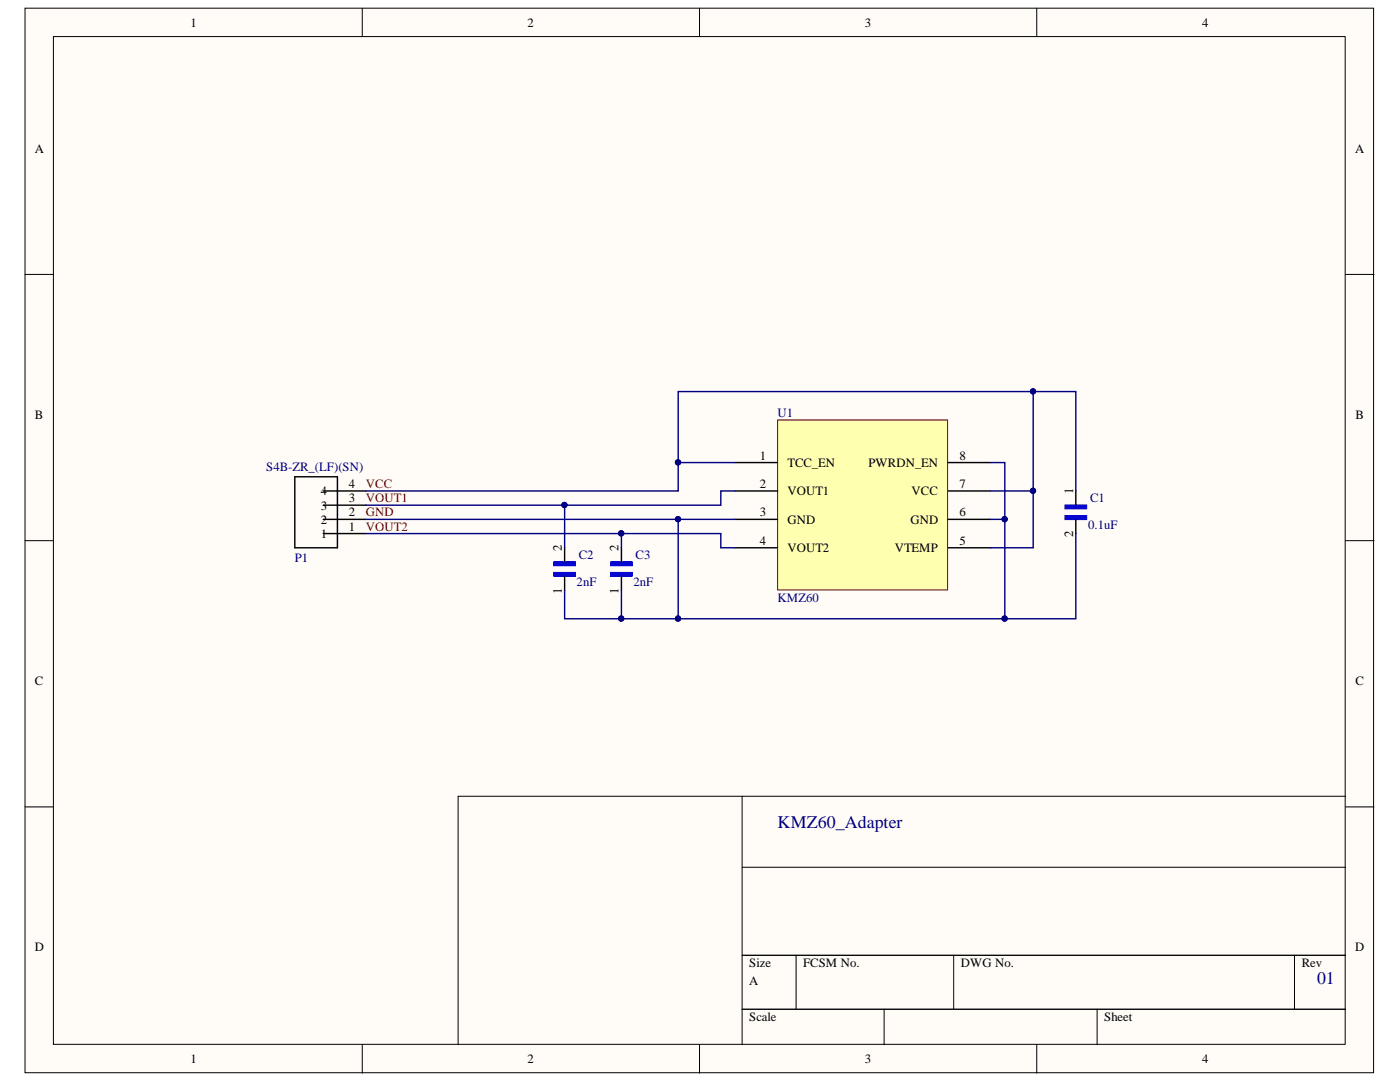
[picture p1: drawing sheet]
<svg xmlns="http://www.w3.org/2000/svg" width="279mm" height="216mm" viewBox="0 0 279 216" stroke-linecap="round" stroke-linejoin="round" font-family="sans-serif">
<g fill="#fffcf8" stroke="#000" stroke-width=".2">
<path d="M5 1.6h269.1v212.5h-269.1z"/>
<path d="M10.7 7.3h257.8v201.1h-257.8z"/>
</g>
<g fill="none" stroke="#000" stroke-width=".2">
<path d="M72.3 1.6v5.7M139.6 1.6v5.7M206.9 1.6v5.7M5 54.8h5.7M268.5 54.8h5.7M5 107.9h5.7M268.5 107.9h5.7M148.1 158.9v49.6M268.5 158.9h-177.1v49.6M5 161h5.7M148.1 173.1h120.4M268.5 161h5.7"/>
<path d="M148.1 190.6h120.4M158.9 190.6v10.8M190.3 190.6v10.8M258.3 190.6v10.8M72.3 208.5v5.6M139.6 208.5v5.6M148.1 201.4h120.4M176.4 201.4v7.1M206.9 208.5v5.6M219 201.4v7.1"/>
</g>
<path d="M155.2 83.8h33.9v33.9h-33.9z" fill="#ffffb0" stroke="#800000" stroke-width=".2"/>
<path d="M146.7 92.3h8.5M146.7 98h8.5M189.2 92.3h8.5M189.2 98h8.5M146.7 103.6h8.5M146.7 109.3h8.5M189.2 103.6h8.5M189.2 109.3h8.5" fill="none" stroke="#000" stroke-width=".28"/>
<path d="M121.9 112.1h4.2v.7h-4.2z" fill-rule="evenodd" fill="#00f"/>
<path d="M121.9 112.1h4.2v.7h-4.2z" fill="none" stroke="#00f" stroke-width=".28"/>
<path d="M121.9 114.3h4.2v.7h-4.2z" fill-rule="evenodd" fill="#00f"/>
<path d="M121.9 114.3h4.2v.7h-4.2z" fill="none" stroke="#00f" stroke-width=".28"/>
<path d="M124 109.3v2.8M124 115v2.8" fill="none" stroke="#000" stroke-width=".28"/>
<path d="M212.6 102.9h4.2v.7h-4.2z" fill-rule="evenodd" fill="#00f"/>
<path d="M212.6 102.9h4.2v.7h-4.2z" fill="none" stroke="#00f" stroke-width=".28"/>
<path d="M212.6 100.8h4.2v.7h-4.2z" fill-rule="evenodd" fill="#00f"/>
<path d="M212.6 100.8h4.2v.7h-4.2z" fill="none" stroke="#00f" stroke-width=".28"/>
<path d="M214.7 98v2.8M214.7 103.6v2.9" fill="none" stroke="#000" stroke-width=".28"/>
<path d="M110.6 112.1h4.2v.7h-4.2z" fill-rule="evenodd" fill="#00f"/>
<path d="M110.6 112.1h4.2v.7h-4.2z" fill="none" stroke="#00f" stroke-width=".28"/>
<path d="M110.6 114.3h4.2v.7h-4.2z" fill-rule="evenodd" fill="#00f"/>
<path d="M110.6 114.3h4.2v.7h-4.2z" fill="none" stroke="#00f" stroke-width=".28"/>
<path d="M58.8 95.1h8.5v14.2h-8.5zM64.5 98h8.5M64.5 100.8h8.5M64.5 103.6h8.5M64.5 106.5h8.5M112.7 109.3v2.8M112.7 115v2.8" fill="none" stroke="#000" stroke-width=".28"/>
<g fill="none" stroke="#000080" stroke-width=".28">
<path d="M206.2 78.1v19.9h-8.5M73 98h62.4v-19.9h79.3v19.9M135.4 92.3h11.3M146.7 98h-2.8v2.8h-70.9M197.7 92.3h2.8v11.3h-2.8M206.2 98v11.3h-8.5M73 106.5h70.9v2.8h2.8M73 103.6h73.7M112.7 117.8v5.7h11.3M112.7 100.8v8.5M124 117.8v5.7h11.4M124 106.5v2.8"/>
<path d="M135.4 103.6v19.9h65.1v-19.9M214.7 106.5v17h-14.2"/>
</g>
<g fill="#000080" stroke="#000080" stroke-width=".2">
<circle cx="200.5" cy="103.6" r=".52"/>
<circle cx="124" cy="123.4" r=".52"/>
<circle cx="135.3" cy="123.4" r=".52"/>
<circle cx="135.3" cy="92.3" r=".52"/>
<circle cx="112.6" cy="100.8" r=".52"/>
<circle cx="124" cy="106.4" r=".52"/>
<circle cx="206.2" cy="97.9" r=".52"/>
<circle cx="135.3" cy="103.6" r=".52"/>
<circle cx="200.5" cy="123.4" r=".52"/>
<circle cx="206.2" cy="78.1" r=".52"/>
</g>
<g font-size="3.6" fill="#000080">
<text x="155.2" y="165.2">KMZ60_Adapter</text>
<text x="262.8" y="196.4">01</text>
</g>
<g font-size="2.5">
<text x="38" y="5.3">1</text>
<text x="105.3" y="5.3">2</text>
<text x="172.6" y="5.3">3</text>
<text x="239.9" y="5.3">4</text>
<text x="6.9" y="30.5">A</text>
<text x="270.5" y="30.5">A</text>
<text x="6.9" y="83.6">B</text>
<text x="270.5" y="83.6">B</text>
<text x="151.6" y="91.7">1</text>
<text x="157.1" y="93.2">TCC_EN</text>
<text x="173.3" y="93.2">PWRDN_EN</text>
<text x="191.5" y="91.7">8</text>
<text x="64.1" y="98.8">4</text>
<text x="64.1" y="101.7">3</text>
<text x="69.6" y="97.4">4</text>
<text x="69.6" y="100.3">3</text>
<text x="151.6" y="97.4">2</text>
<text x="157.1" y="98.8">VOUT1</text>
<text x="181.9" y="98.8">VCC</text>
<text x="191.5" y="97.4">7</text>
<text x="214.2" y="98.6" transform="rotate(-90 214.2 98.6)">1</text>
<text x="64.1" y="104.5">2</text>
<text x="64.1" y="107.4">1</text>
<text x="69.6" y="103.1">2</text>
<text x="69.6" y="105.9">1</text>
<text x="151.6" y="103.1">3</text>
<text x="157.1" y="104.5">GND</text>
<text x="181.7" y="104.5">GND</text>
<text x="191.5" y="103.1">6</text>
<text x="214.2" y="107.2" transform="rotate(-90 214.2 107.2)">2</text>
<text x="112.1" y="109.9" transform="rotate(-90 112.1 109.9)">2</text>
<text x="123.5" y="109.9" transform="rotate(-90 123.5 109.9)">2</text>
<text x="151.6" y="108.7">4</text>
<text x="157.1" y="110.2">VOUT2</text>
<text x="178.6" y="110.2">VTEMP</text>
<text x="191.5" y="108.7">5</text>
<text x="112.1" y="118.5" transform="rotate(-90 112.1 118.5)">1</text>
<text x="123.5" y="118.5" transform="rotate(-90 123.5 118.5)">1</text>
<text x="6.9" y="136.7">C</text>
<text x="270.5" y="136.7">C</text>
<text x="6.9" y="189.9">D</text>
<text x="270.5" y="189.9">D</text>
<text x="149.5" y="192.9">Size</text>
<text x="149.5" y="196.6">A</text>
<text x="160.3" y="192.9">FCSM No.</text>
<text x="191.8" y="192.9">DWG No.</text>
<text x="259.8" y="192.9">Rev</text>
<text x="149.5" y="203.6">Scale</text>
<text x="220.4" y="203.6">Sheet</text>
<text x="38" y="212.2">1</text>
<text x="105.3" y="212.2">2</text>
<text x="172.6" y="212.2">3</text>
<text x="239.9" y="212.2">4</text>
</g>
<g font-size="2.5" fill="#000080">
<text x="155.2" y="83.3">U1</text>
<text x="53.1" y="94">S4B-ZR_(LF)(SN)</text>
<text x="217.6" y="100.3">C1</text>
<text x="217.1" y="105.6">0.1uF</text>
<text x="58.8" y="112.1">P1</text>
<text x="115.5" y="111.6">C2</text>
<text x="126.8" y="111.6">C3</text>
<text x="115.1" y="116.9">2nF</text>
<text x="126.4" y="116.9">2nF</text>
<text x="155.2" y="120.1">KMZ60</text>
</g>
<g font-size="2.5" fill="#800000">
<text x="73" y="97.4">VCC</text>
<text x="73" y="100.3">VOUT1</text>
<text x="73" y="103.1">GND</text>
<text x="73" y="105.9">VOUT2</text>
</g>
</svg>
